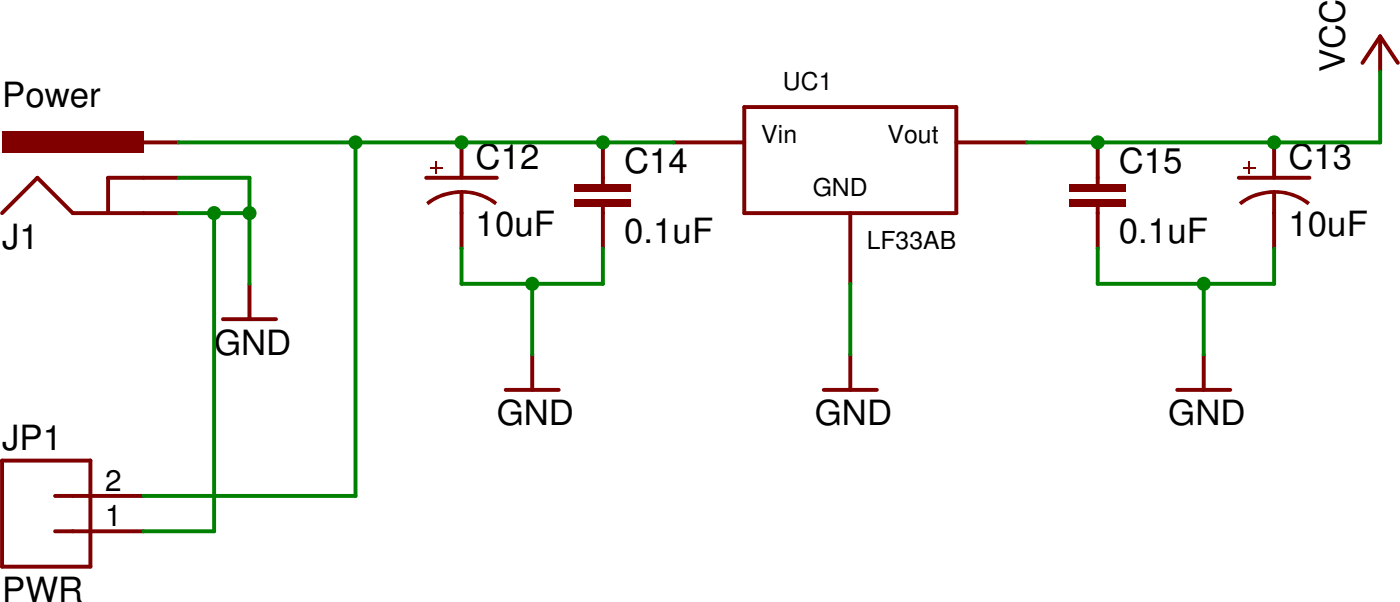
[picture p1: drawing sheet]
<svg xmlns="http://www.w3.org/2000/svg" width="101mm" height="43mm" viewBox="0 0 101 43" stroke-linecap="round" stroke-linejoin="round" font-family="sans-serif">
<path d="M.1 15.3l2.6-2.5 2.5 2.5h5.1M10.3 12.8h-2.5v2.5" fill="none" stroke="#800000" stroke-width=".28"/>
<path d="M.1 9.5h10.2v1.5h-10.2z" fill="#800000"/>
<path d="M10.3 12.8h2.5M10.3 15.3h2.5M10.3 10.2h2.5M30.6 12.8h5.1M33.2 13.8v1.5" fill="none" stroke="#800000" stroke-width=".28"/>
<g fill="#800000">
<path d="M33.2 13.7a4 4 0 0 1 2.5 .8l-.1 .2a3.8 3.8 0 0 0-2.4-.8z" fill-rule="evenodd"/>
<path d="M30.6 14.5a3.9 3.9 0 0 1 2.6-.8v.2a4.1 4.1 0 0 0-2.4 .8z" fill-rule="evenodd"/>
</g>
<g fill="#800000">
<path d="M30.9 12h.9v.1h-.9z"/>
<path d="M31.3 11.6h.1v.9h-.1z"/>
</g>
<path d="M33.2 10.2v2.6M33.2 15.3v2.6M89 12.8h5.1M91.6 13.8v1.5" fill="none" stroke="#800000" stroke-width=".28"/>
<g fill="#800000">
<path d="M91.6 13.7a4 4 0 0 1 2.5 .8l-.1 .2a3.8 3.8 0 0 0-2.4-.8z" fill-rule="evenodd"/>
<path d="M89 14.5a4 4 0 0 1 2.6-.8v.2a4.1 4.1 0 0 0-2.4 .8z" fill-rule="evenodd"/>
</g>
<g fill="#800000">
<path d="M89.3 12h.9v.1h-.9z"/>
<path d="M89.7 11.6h.1v.9h-.1z"/>
</g>
<path d="M43.3 12.8v.5M43.3 14.8v.5M91.6 10.2v2.6M91.6 15.3v2.6" fill="none" stroke="#800000" stroke-width=".28"/>
<g fill="#800000">
<path d="M41.3 14.3h4.1v.5h-4.1z"/>
<path d="M41.3 13.3h4.1v.5h-4.1z"/>
</g>
<path d="M43.3 10.2v2.6M43.3 15.3v2.6M78.9 12.8v.5M78.9 14.8v.5" fill="none" stroke="#800000" stroke-width=".28"/>
<g fill="#800000">
<path d="M76.9 14.3h4v.5h-4z"/>
<path d="M76.9 13.3h4v.5h-4z"/>
</g>
<g fill="none" stroke="#800000" stroke-width=".28">
<path d="M48.4 10.2h5.1M53.5 7.7h15.2v7.6h-15.2zM61.1 15.3v5.1M68.7 10.2h5.1M78.9 10.2v2.6M78.9 15.3v2.6M99.2 2.6l1.3 1.9M99.2 2.6l-1.3 1.9M99.2 2.6v2.6M.1 33.1h6.4v7.6h-6.4zM4 35.6h6.3M4 38.2h6.3"/>
<path d="M16 22.9h3.8M17.9 20.4v2.5M36.3 28h3.9M38.2 25.5v2.5M59.2 28h3.8M61.1 25.5v2.5M84.6 28h3.8M86.5 25.5v2.5"/>
</g>
<g fill="#008000" stroke="#008000" stroke-width=".28">
<path d="M61.1 20.4v5.1z"/>
<path d="M33.2 17.9v2.5z"/>
<path d="M33.2 20.4h5z"/>
<path d="M38.2 20.4h5.1z"/>
<path d="M43.3 17.9v2.5z"/>
<path d="M38.2 20.4v5.1z"/>
</g>
<circle cx="38.2" cy="20.4" r=".51" fill="#008000"/>
<g fill="#008000" stroke="#008000" stroke-width=".28">
<path d="M12.8 12.8h5.1z"/>
<path d="M17.9 12.8v2.5z"/>
<path d="M15.4 15.3h2.5z"/>
<path d="M12.8 15.3h2.6z"/>
<path d="M17.9 15.3v5.1z"/>
<path d="M10.3 38.2h5.1z"/>
<path d="M15.4 15.3v22.9z"/>
</g>
<g fill="#008000">
<circle cx="15.4" cy="15.3" r=".51"/>
<circle cx="17.9" cy="15.3" r=".51"/>
</g>
<g fill="#008000" stroke="#008000" stroke-width=".28">
<path d="M91.6 17.9v2.5z"/>
<path d="M86.5 20.4h5.1z"/>
<path d="M78.9 20.4h7.6z"/>
<path d="M78.9 17.9v2.5z"/>
<path d="M86.5 20.4v5.1z"/>
</g>
<circle cx="86.5" cy="20.4" r=".51" fill="#008000"/>
<g fill="#008000" stroke="#008000" stroke-width=".28">
<path d="M73.8 10.2h5.1z"/>
<path d="M78.9 10.2h12.7z"/>
<path d="M91.6 10.2h7.6z"/>
<path d="M99.2 5.2v5z"/>
</g>
<g fill="#008000">
<circle cx="91.6" cy="10.2" r=".51"/>
<circle cx="78.9" cy="10.2" r=".51"/>
</g>
<g fill="#008000" stroke="#008000" stroke-width=".28">
<path d="M12.8 10.2h12.7z"/>
<path d="M25.5 10.2h7.7z"/>
<path d="M33.2 10.2h10.1z"/>
<path d="M43.3 10.2h5.1z"/>
<path d="M10.3 35.6h15.2z"/>
<path d="M25.5 10.2v25.4z"/>
</g>
<g fill="#008000">
<circle cx="33.2" cy="10.2" r=".51"/>
<circle cx="25.5" cy="10.2" r=".51"/>
<circle cx="43.3" cy="10.2" r=".51"/>
</g>
<g font-size="2.5">
<text x="96.7" y="5.2" transform="rotate(-90 96.7 5.2)">VCC</text>
<text x=".2" y="7.7">Power</text>
<text x=".2" y="17.9">J1</text>
<text x="34.2" y="17">10uF</text>
<text x="34.2" y="12.1">C12</text>
<text x="44.8" y="17.5">0.1uF</text>
<text x="44.8" y="12.4">C14</text>
<text x="80.4" y="17.5">0.1uF</text>
<text x="80.4" y="12.4">C15</text>
<text x="92.6" y="17">10uF</text>
<text x="92.6" y="12.1">C13</text>
<text x="15.4" y="25.5">GND</text>
<text x=".2" y="32.3">JP1</text>
<text x="35.7" y="30.6">GND</text>
<text x="58.6" y="30.6">GND</text>
<text x="84" y="30.6">GND</text>
<text x=".2" y="43.3">PWR</text>
</g>
<g font-size="2.1">
<text x="7.6" y="35.3">2</text>
<text x="7.6" y="37.8">1</text>
</g>
<g font-size="1.8">
<text x="54.7" y="10.2">Vin</text>
<text x="56.3" y="6.4">UC1</text>
<text x="63.8" y="10.2">Vout</text>
<text x="58.4" y="14.1">GND</text>
<text x="62.3" y="17.9">LF33AB</text>
</g>
</svg>
